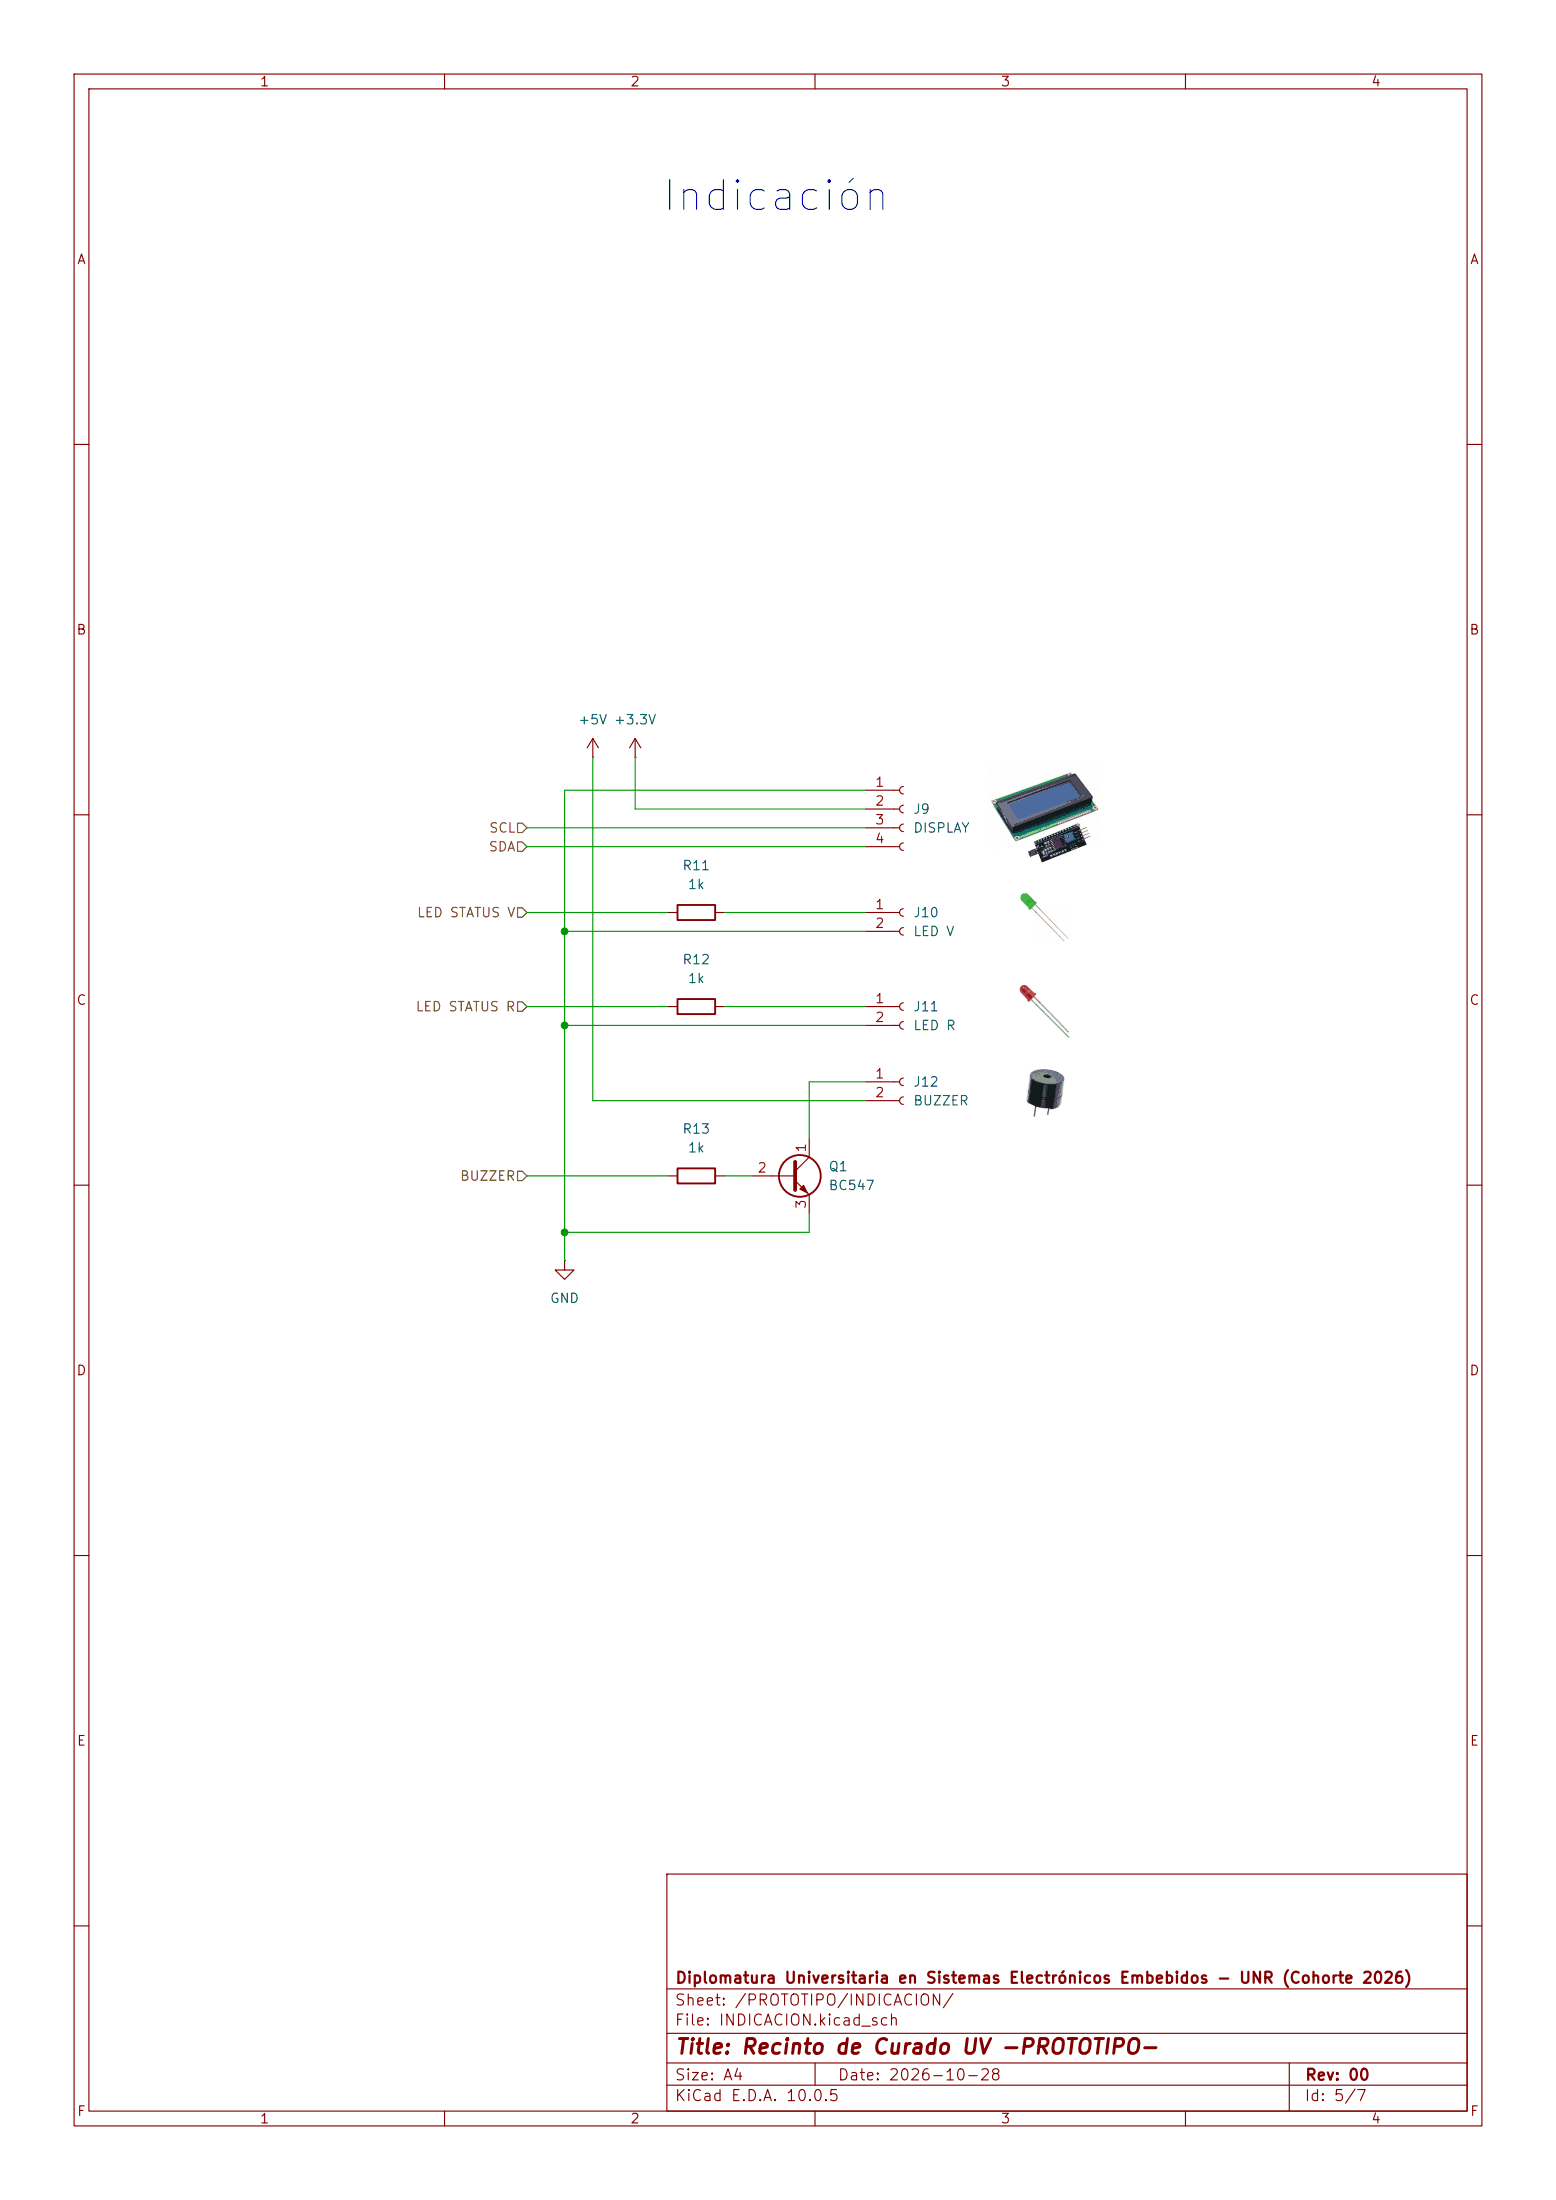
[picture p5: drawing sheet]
(kicad_sch
 (version 20260306)
 (generator "eeschema")
 (generator_version "10.0")
 (paper "A4" portrait)
 (title_block
  (title "Recinto de Curado UV -PROTOTIPO-")
  (date "2026-10-28")
  (rev "00")
  (company "Diplomatura Universitaria en Sistemas Electrónicos Embebidos - UNR (Cohorte 2026)"))
 (lib_symbols
  (symbol "Connector:Conn_01x02_Socket"
   (pin_names
    (offset 1.016) (hide yes)) (exclude_from_sim no) (in_bom yes) (on_board yes)
   (in_pos_files yes)
   (duplicate_pin_numbers_are_jumpers no)
   (property "Reference" "J" (at 0 2.54 0) (show_name no) (do_not_autoplace no) (effects (font (size 1.27 1.27))))
   (property "Value" "Conn_01x02_Socket" (at 0 -5.08 0) (show_name no) (do_not_autoplace no) (effects (font (size 1.27 1.27))))
   (property "Footprint" "" (at 0 0 0) (show_name no) (do_not_autoplace no) (hide yes) (effects (font (size 1.27 1.27))))
   (property "Datasheet" "" (at 0 0 0) (show_name no) (do_not_autoplace no) (hide yes) (effects (font (size 1.27 1.27))))
   (property "Description" "Generic connector, single row, 01x02, script generated" (at 0 0 0) (show_name no) (do_not_autoplace no) (hide yes) (effects (font (size 1.27 1.27))))
   (property "ki_locked" "" (at 0 0 0) (show_name no) (do_not_autoplace no) (effects (font (size 1.27 1.27))))
   (symbol "Conn_01x02_Socket_1_1"
    (polyline (pts (xy -1.27 0) (xy -0.508 0)) (stroke (width 0.1524) (type default)) (fill (type none)))
    (polyline (pts (xy -1.27 -2.54) (xy -0.508 -2.54)) (stroke (width 0.1524) (type default)) (fill (type none)))
    (arc (start 0 -0.508) (mid -0.5058 0) (end 0 0.508) (stroke (width 0.1524) (type default)) (fill (type none)))
    (arc (start 0 -3.048) (mid -0.5058 -2.54) (end 0 -2.032) (stroke (width 0.1524) (type default)) (fill (type none)))
    (pin passive line (at -5.08 0 0) (length 3.81) (name "Pin_1" (effects (font (size 1.27 1.27)))) (number "1" (effects (font (size 1.27 1.27)))))
    (pin passive line (at -5.08 -2.54 0) (length 3.81) (name "Pin_2" (effects (font (size 1.27 1.27)))) (number "2" (effects (font (size 1.27 1.27))))))
   (embedded_fonts no))
  (symbol "Connector:Conn_01x04_Socket"
   (pin_names
    (offset 1.016) (hide yes)) (exclude_from_sim no) (in_bom yes) (on_board yes)
   (in_pos_files yes)
   (duplicate_pin_numbers_are_jumpers no)
   (property "Reference" "J" (at 0 5.08 0) (show_name no) (do_not_autoplace no) (effects (font (size 1.27 1.27))))
   (property "Value" "Conn_01x04_Socket" (at 0 -7.62 0) (show_name no) (do_not_autoplace no) (effects (font (size 1.27 1.27))))
   (property "Footprint" "" (at 0 0 0) (show_name no) (do_not_autoplace no) (hide yes) (effects (font (size 1.27 1.27))))
   (property "Datasheet" "" (at 0 0 0) (show_name no) (do_not_autoplace no) (hide yes) (effects (font (size 1.27 1.27))))
   (property "Description" "Generic connector, single row, 01x04, script generated" (at 0 0 0) (show_name no) (do_not_autoplace no) (hide yes) (effects (font (size 1.27 1.27))))
   (property "ki_locked" "" (at 0 0 0) (show_name no) (do_not_autoplace no) (effects (font (size 1.27 1.27))))
   (symbol "Conn_01x04_Socket_1_1"
    (polyline (pts (xy -1.27 2.54) (xy -0.508 2.54)) (stroke (width 0.1524) (type default)) (fill (type none)))
    (polyline (pts (xy -1.27 0) (xy -0.508 0)) (stroke (width 0.1524) (type default)) (fill (type none)))
    (polyline (pts (xy -1.27 -2.54) (xy -0.508 -2.54)) (stroke (width 0.1524) (type default)) (fill (type none)))
    (polyline (pts (xy -1.27 -5.08) (xy -0.508 -5.08)) (stroke (width 0.1524) (type default)) (fill (type none)))
    (arc (start 0 2.032) (mid -0.5058 2.54) (end 0 3.048) (stroke (width 0.1524) (type default)) (fill (type none)))
    (arc (start 0 -0.508) (mid -0.5058 0) (end 0 0.508) (stroke (width 0.1524) (type default)) (fill (type none)))
    (arc (start 0 -3.048) (mid -0.5058 -2.54) (end 0 -2.032) (stroke (width 0.1524) (type default)) (fill (type none)))
    (arc (start 0 -5.588) (mid -0.5058 -5.08) (end 0 -4.572) (stroke (width 0.1524) (type default)) (fill (type none)))
    (pin passive line (at -5.08 2.54 0) (length 3.81) (name "Pin_1" (effects (font (size 1.27 1.27)))) (number "1" (effects (font (size 1.27 1.27)))))
    (pin passive line (at -5.08 0 0) (length 3.81) (name "Pin_2" (effects (font (size 1.27 1.27)))) (number "2" (effects (font (size 1.27 1.27)))))
    (pin passive line (at -5.08 -2.54 0) (length 3.81) (name "Pin_3" (effects (font (size 1.27 1.27)))) (number "3" (effects (font (size 1.27 1.27)))))
    (pin passive line (at -5.08 -5.08 0) (length 3.81) (name "Pin_4" (effects (font (size 1.27 1.27)))) (number "4" (effects (font (size 1.27 1.27))))))
   (embedded_fonts no))
  (symbol "Device:R"
   (pin_numbers (hide yes))
   (pin_names
    (offset 0)) (exclude_from_sim no) (in_bom yes) (on_board yes)
   (in_pos_files yes)
   (duplicate_pin_numbers_are_jumpers no)
   (property "Reference" "R" (at 2.032 0 90) (show_name no) (do_not_autoplace no) (effects (font (size 1.27 1.27))))
   (property "Value" "R" (at 0 0 90) (show_name no) (do_not_autoplace no) (effects (font (size 1.27 1.27))))
   (property "Footprint" "" (at -1.778 0 90) (show_name no) (do_not_autoplace no) (hide yes) (effects (font (size 1.27 1.27))))
   (property "Datasheet" "" (at 0 0 0) (show_name no) (do_not_autoplace no) (hide yes) (effects (font (size 1.27 1.27))))
   (property "Description" "Resistor" (at 0 0 0) (show_name no) (do_not_autoplace no) (hide yes) (effects (font (size 1.27 1.27))))
   (symbol "R_0_1"
    (rectangle (start -1.016 -2.54) (end 1.016 2.54) (stroke (width 0.254) (type default)) (fill (type none))))
   (symbol "R_1_1"
    (pin passive line (at 0 3.81 270) (length 1.27) (name "" (effects (font (size 1.27 1.27)))) (number "1" (effects (font (size 1.27 1.27)))))
    (pin passive line (at 0 -3.81 90) (length 1.27) (name "" (effects (font (size 1.27 1.27)))) (number "2" (effects (font (size 1.27 1.27))))))
   (embedded_fonts no))
  (symbol "Transistor_BJT:BC547"
   (pin_names
    (offset 0) (hide yes)) (exclude_from_sim no) (in_bom yes) (on_board yes)
   (in_pos_files yes)
   (duplicate_pin_numbers_are_jumpers no)
   (property "Reference" "Q" (at 5.08 1.905 0) (show_name no) (do_not_autoplace no) (effects (font (size 1.27 1.27)) (justify left)))
   (property "Value" "BC547" (at 5.08 0 0) (show_name no) (do_not_autoplace no) (effects (font (size 1.27 1.27)) (justify left)))
   (property "Footprint" "Package_TO_SOT_THT:TO-92_Inline" (at 5.08 -1.905 0) (show_name no) (do_not_autoplace no) (hide yes) (effects (font (size 1.27 1.27)
    (italic yes)) (justify left)))
   (property "Datasheet" "https://www.onsemi.com/pub/Collateral/BC550-D.pdf" (at 0 0 0) (show_name no) (do_not_autoplace no) (hide yes) (effects (font (size 1.27 1.27)) (justify left)))
   (property "Description" "0.1A Ic, 45V Vce, Small Signal NPN Transistor, TO-92" (at 0 0 0) (show_name no) (do_not_autoplace no) (hide yes) (effects (font (size 1.27 1.27))))
   (property "Sim.Device" "NPN" (at 0 0 0) (show_name no) (do_not_autoplace no) (hide yes) (effects (font (size 1.27 1.27))))
   (property "Sim.Pins" "1=C 2=B 3=E" (at 0 0 0) (show_name no) (do_not_autoplace no) (hide yes) (effects (font (size 1.27 1.27))))
   (symbol "BC547_0_1"
    (polyline (pts (xy -2.54 0) (xy 0.635 0)) (stroke (width 0) (type default)) (fill (type none)))
    (polyline (pts (xy 0.635 1.905) (xy 0.635 -1.905)) (stroke (width 0.508) (type default)) (fill (type none)))
    (circle (center 1.27 0) (radius 2.8194) (stroke (width 0.254) (type default)) (fill (type none))))
   (symbol "BC547_1_1"
    (polyline (pts (xy 0.635 0.635) (xy 2.54 2.54)) (stroke (width 0) (type default)) (fill (type none)))
    (polyline (pts (xy 0.635 -0.635) (xy 2.54 -2.54)) (stroke (width 0) (type default)) (fill (type none)))
    (polyline (pts (xy 1.27 -1.778) (xy 1.778 -1.27) (xy 2.286 -2.286) (xy 1.27 -1.778)) (stroke (width 0) (type default)) (fill (type outline)))
    (pin passive line (at 2.54 5.08 270) (length 2.54) (name "C" (effects (font (size 1.27 1.27)))) (number "1" (effects (font (size 1.27 1.27)))))
    (pin input line (at -5.08 0 0) (length 2.54) (name "B" (effects (font (size 1.27 1.27)))) (number "2" (effects (font (size 1.27 1.27)))))
    (pin passive line (at 2.54 -5.08 90) (length 2.54) (name "E" (effects (font (size 1.27 1.27)))) (number "3" (effects (font (size 1.27 1.27))))))
   (embedded_fonts no))
  (symbol "power:+3.3V"
   (power global)
   (pin_numbers (hide yes))
   (pin_names
    (offset 0) (hide yes)) (exclude_from_sim no) (in_bom yes) (on_board yes)
   (in_pos_files yes)
   (duplicate_pin_numbers_are_jumpers no)
   (property "Reference" "#PWR" (at 0 -3.81 0) (show_name no) (do_not_autoplace no) (hide yes) (effects (font (size 1.27 1.27))))
   (property "Value" "+3.3V" (at 0 3.556 0) (show_name no) (do_not_autoplace no) (effects (font (size 1.27 1.27))))
   (property "Footprint" "" (at 0 0 0) (show_name no) (do_not_autoplace no) (hide yes) (effects (font (size 1.27 1.27))))
   (property "Datasheet" "" (at 0 0 0) (show_name no) (do_not_autoplace no) (hide yes) (effects (font (size 1.27 1.27))))
   (property "Description" "Power symbol creates a global label with name \"+3.3V\"" (at 0 0 0) (show_name no) (do_not_autoplace no) (hide yes) (effects (font (size 1.27 1.27))))
   (symbol "+3.3V_0_1"
    (polyline (pts (xy -0.762 1.27) (xy 0 2.54)) (stroke (width 0) (type default)) (fill (type none)))
    (polyline (pts (xy 0 2.54) (xy 0.762 1.27)) (stroke (width 0) (type default)) (fill (type none)))
    (polyline (pts (xy 0 0) (xy 0 2.54)) (stroke (width 0) (type default)) (fill (type none))))
   (symbol "+3.3V_1_1"
    (pin power_in line (at 0 0 90) (length 0) (name "" (effects (font (size 1.27 1.27)))) (number "1" (effects (font (size 1.27 1.27))))))
   (embedded_fonts no))
  (symbol "power:+5V"
   (power global)
   (pin_numbers (hide yes))
   (pin_names
    (offset 0) (hide yes)) (exclude_from_sim no) (in_bom yes) (on_board yes)
   (in_pos_files yes)
   (duplicate_pin_numbers_are_jumpers no)
   (property "Reference" "#PWR" (at 0 -3.81 0) (show_name no) (do_not_autoplace no) (hide yes) (effects (font (size 1.27 1.27))))
   (property "Value" "+5V" (at 0 3.556 0) (show_name no) (do_not_autoplace no) (effects (font (size 1.27 1.27))))
   (property "Footprint" "" (at 0 0 0) (show_name no) (do_not_autoplace no) (hide yes) (effects (font (size 1.27 1.27))))
   (property "Datasheet" "" (at 0 0 0) (show_name no) (do_not_autoplace no) (hide yes) (effects (font (size 1.27 1.27))))
   (property "Description" "Power symbol creates a global label with name \"+5V\"" (at 0 0 0) (show_name no) (do_not_autoplace no) (hide yes) (effects (font (size 1.27 1.27))))
   (symbol "+5V_0_1"
    (polyline (pts (xy -0.762 1.27) (xy 0 2.54)) (stroke (width 0) (type default)) (fill (type none)))
    (polyline (pts (xy 0 2.54) (xy 0.762 1.27)) (stroke (width 0) (type default)) (fill (type none)))
    (polyline (pts (xy 0 0) (xy 0 2.54)) (stroke (width 0) (type default)) (fill (type none))))
   (symbol "+5V_1_1"
    (pin power_in line (at 0 0 90) (length 0) (name "" (effects (font (size 1.27 1.27)))) (number "1" (effects (font (size 1.27 1.27))))))
   (embedded_fonts no))
  (symbol "power:GND"
   (power global)
   (pin_numbers (hide yes))
   (pin_names
    (offset 0) (hide yes)) (exclude_from_sim no) (in_bom yes) (on_board yes)
   (in_pos_files yes)
   (duplicate_pin_numbers_are_jumpers no)
   (property "Reference" "#PWR" (at 0 -6.35 0) (show_name no) (do_not_autoplace no) (hide yes) (effects (font (size 1.27 1.27))))
   (property "Value" "GND" (at 0 -3.81 0) (show_name no) (do_not_autoplace no) (effects (font (size 1.27 1.27))))
   (property "Footprint" "" (at 0 0 0) (show_name no) (do_not_autoplace no) (hide yes) (effects (font (size 1.27 1.27))))
   (property "Datasheet" "" (at 0 0 0) (show_name no) (do_not_autoplace no) (hide yes) (effects (font (size 1.27 1.27))))
   (property "Description" "Power symbol creates a global label with name \"GND\" , ground" (at 0 0 0) (show_name no) (do_not_autoplace no) (hide yes) (effects (font (size 1.27 1.27))))
   (symbol "GND_0_1"
    (polyline (pts (xy 0 0) (xy 0 -1.27) (xy 1.27 -1.27) (xy 0 -2.54) (xy -1.27 -1.27) (xy 0 -1.27)) (stroke (width 0) (type default)) (fill (type none))))
   (symbol "GND_1_1"
    (pin power_in line (at 0 0 270) (length 0) (name "" (effects (font (size 1.27 1.27)))) (number "1" (effects (font (size 1.27 1.27))))))
   (embedded_fonts no)))
 (text "Indicación"
  (exclude_from_sim no)
  (at 104.775 26.67 0)
  (effects (font (size 4 4))))
 (junction
  (at 76.2 138.43)
  (diameter 0)
  (color 0 0 0 0))
 (junction
  (at 76.2 125.73)
  (diameter 0)
  (color 0 0 0 0))
 (junction
  (at 76.2 166.37)
  (diameter 0)
  (color 0 0 0 0))
 (wire
  (pts (xy 116.84 148.59) (xy 80.01 148.59))
  (stroke (width 0) (type default)))
 (wire
  (pts (xy 71.12 114.3) (xy 116.84 114.3))
  (stroke (width 0) (type default)))
 (wire
  (pts (xy 76.2 138.43) (xy 76.2 166.37))
  (stroke (width 0) (type default)))
 (wire
  (pts (xy 97.79 158.75) (xy 101.6 158.75))
  (stroke (width 0) (type default)))
 (wire
  (pts (xy 71.12 123.19) (xy 90.17 123.19))
  (stroke (width 0) (type default)))
 (wire
  (pts (xy 76.2 138.43) (xy 116.84 138.43))
  (stroke (width 0) (type default)))
 (wire
  (pts (xy 76.2 125.73) (xy 76.2 138.43))
  (stroke (width 0) (type default)))
 (wire
  (pts (xy 109.22 163.83) (xy 109.22 166.37))
  (stroke (width 0) (type default)))
 (wire
  (pts (xy 80.01 102.235) (xy 80.01 148.59))
  (stroke (width 0) (type default)))
 (wire
  (pts (xy 71.12 135.89) (xy 90.17 135.89))
  (stroke (width 0) (type default)))
 (wire
  (pts (xy 97.79 123.19) (xy 116.84 123.19))
  (stroke (width 0) (type default)))
 (wire
  (pts (xy 85.725 109.22) (xy 116.84 109.22))
  (stroke (width 0) (type default)))
 (wire
  (pts (xy 71.12 158.75) (xy 90.17 158.75))
  (stroke (width 0) (type default)))
 (wire
  (pts (xy 76.2 166.37) (xy 76.2 170.18))
  (stroke (width 0) (type default)))
 (wire
  (pts (xy 116.84 146.05) (xy 109.22 146.05))
  (stroke (width 0) (type default)))
 (wire
  (pts (xy 76.2 106.68) (xy 116.84 106.68))
  (stroke (width 0) (type default)))
 (wire
  (pts (xy 85.725 102.235) (xy 85.725 109.22))
  (stroke (width 0) (type default)))
 (wire
  (pts (xy 97.79 135.89) (xy 116.84 135.89))
  (stroke (width 0) (type default)))
 (wire
  (pts (xy 71.12 111.76) (xy 116.84 111.76))
  (stroke (width 0) (type default)))
 (wire
  (pts (xy 109.22 146.05) (xy 109.22 153.67))
  (stroke (width 0) (type default)))
 (wire
  (pts (xy 109.22 166.37) (xy 76.2 166.37))
  (stroke (width 0) (type default)))
 (wire
  (pts (xy 76.2 106.68) (xy 76.2 125.73))
  (stroke (width 0) (type default)))
 (wire
  (pts (xy 76.2 125.73) (xy 116.84 125.73))
  (stroke (width 0) (type default)))
 (image
  (at 140.97 109.855)
  (scale 0.38658)
  (data))
 (image
  (at 140.97 123.825)
  (scale 0.187498)
  (data))
 (image
  (at 140.97 147.32)
  (scale 0.201279)
  (data))
 (image
  (at 140.97 136.525)
  (scale 0.185476)
  (data))
 (hierarchical_label "LED STATUS R"
  (shape input)
  (at 71.12 135.89 180)
  (effects (font (size 1.27 1.27)) (justify right)))
 (hierarchical_label "SCL"
  (shape input)
  (at 71.12 111.76 180)
  (effects (font (size 1.27 1.27)) (justify right)))
 (hierarchical_label "BUZZER"
  (shape input)
  (at 71.12 158.75 180)
  (effects (font (size 1.27 1.27)) (justify right)))
 (hierarchical_label "SDA"
  (shape input)
  (at 71.12 114.3 180)
  (effects (font (size 1.27 1.27)) (justify right)))
 (hierarchical_label "LED STATUS V"
  (shape input)
  (at 71.12 123.19 180)
  (effects (font (size 1.27 1.27)) (justify right)))
 (symbol
  (lib_id "Connector:Conn_01x02_Socket")
  (at 121.92 146.05 0)
  (unit 1)
  (body_style 1)
  (exclude_from_sim no)
  (in_bom yes)
  (on_board yes)
  (in_pos_files yes)
  (dnp no)
  (fields_autoplaced yes)
  (property "Reference" "J12" (at 123.19 146.0499 0) (show_name no) (do_not_autoplace no) (effects (font (size 1.27 1.27)) (justify left)))
  (property "Value" "BUZZER" (at 123.19 148.5899 0) (show_name no) (do_not_autoplace no) (effects (font (size 1.27 1.27)) (justify left)))
  (property "Footprint" "Connector_PinSocket_2.54mm:PinSocket_1x02_P2.54mm_Vertical" (at 121.92 146.05 0) (hide yes) (show_name no) (do_not_autoplace no) (effects (font (size 1.27 1.27))))
  (property "Datasheet" "" (at 121.92 146.05 0) (hide yes) (show_name no) (do_not_autoplace no) (effects (font (size 1.27 1.27))))
  (property "Description" "Pin Socket 1x02, P2.54mm" (at 121.92 146.05 0) (hide yes) (show_name no) (do_not_autoplace no) (effects (font (size 1.27 1.27))))
  (pin "1")
  (pin "2"))
 (symbol
  (lib_id "power:+5V")
  (at 80.01 102.235 0)
  (unit 1)
  (body_style 1)
  (exclude_from_sim no)
  (in_bom yes)
  (on_board yes)
  (in_pos_files yes)
  (dnp no)
  (fields_autoplaced yes)
  (property "Reference" "#PWR08" (at 80.01 106.045 0) (hide yes) (show_name no) (do_not_autoplace no) (effects (font (size 1.27 1.27))))
  (property "Value" "+5V" (at 80.01 97.155 0) (show_name no) (do_not_autoplace no) (effects (font (size 1.27 1.27))))
  (property "Footprint" "" (at 80.01 102.235 0) (hide yes) (show_name no) (do_not_autoplace no) (effects (font (size 1.27 1.27))))
  (property "Datasheet" "" (at 80.01 102.235 0) (hide yes) (show_name no) (do_not_autoplace no) (effects (font (size 1.27 1.27))))
  (property "Description" "Power symbol creates a global label with name \"+5V\"" (at 80.01 102.235 0) (hide yes) (show_name no) (do_not_autoplace no) (effects (font (size 1.27 1.27))))
  (pin "1"))
 (symbol
  (lib_id "power:+3.3V")
  (at 85.725 102.235 0)
  (unit 1)
  (body_style 1)
  (exclude_from_sim no)
  (in_bom yes)
  (on_board yes)
  (in_pos_files yes)
  (dnp no)
  (fields_autoplaced yes)
  (property "Reference" "#PWR012" (at 85.725 106.045 0) (hide yes) (show_name no) (do_not_autoplace no) (effects (font (size 1.27 1.27))))
  (property "Value" "+3.3V" (at 85.725 97.155 0) (show_name no) (do_not_autoplace no) (effects (font (size 1.27 1.27))))
  (property "Footprint" "" (at 85.725 102.235 0) (hide yes) (show_name no) (do_not_autoplace no) (effects (font (size 1.27 1.27))))
  (property "Datasheet" "" (at 85.725 102.235 0) (hide yes) (show_name no) (do_not_autoplace no) (effects (font (size 1.27 1.27))))
  (property "Description" "Power symbol creates a global label with name \"+3.3V\"" (at 85.725 102.235 0) (hide yes) (show_name no) (do_not_autoplace no) (effects (font (size 1.27 1.27))))
  (pin "1"))
 (symbol
  (lib_id "Connector:Conn_01x02_Socket")
  (at 121.92 123.19 0)
  (unit 1)
  (body_style 1)
  (exclude_from_sim no)
  (in_bom yes)
  (on_board yes)
  (in_pos_files yes)
  (dnp no)
  (fields_autoplaced yes)
  (property "Reference" "J10" (at 123.19 123.1899 0) (show_name no) (do_not_autoplace no) (effects (font (size 1.27 1.27)) (justify left)))
  (property "Value" "LED V" (at 123.19 125.7299 0) (show_name no) (do_not_autoplace no) (effects (font (size 1.27 1.27)) (justify left)))
  (property "Footprint" "Connector_PinSocket_2.54mm:PinSocket_1x02_P2.54mm_Vertical" (at 121.92 123.19 0) (hide yes) (show_name no) (do_not_autoplace no) (effects (font (size 1.27 1.27))))
  (property "Datasheet" "" (at 121.92 123.19 0) (hide yes) (show_name no) (do_not_autoplace no) (effects (font (size 1.27 1.27))))
  (property "Description" "Pin Socket 1x02, P2.54mm" (at 121.92 123.19 0) (hide yes) (show_name no) (do_not_autoplace no) (effects (font (size 1.27 1.27))))
  (pin "1")
  (pin "2"))
 (symbol
  (lib_id "Transistor_BJT:BC547")
  (at 106.68 158.75 0)
  (unit 1)
  (body_style 1)
  (exclude_from_sim no)
  (in_bom yes)
  (on_board yes)
  (in_pos_files yes)
  (dnp no)
  (fields_autoplaced yes)
  (property "Reference" "Q1" (at 111.76 157.4799 0) (show_name no) (do_not_autoplace no) (effects (font (size 1.27 1.27)) (justify left)))
  (property "Value" "BC547" (at 111.76 160.0199 0) (show_name no) (do_not_autoplace no) (effects (font (size 1.27 1.27)) (justify left)))
  (property "Footprint" "Package_TO_SOT_THT:TO-92_Inline" (at 111.76 160.655 0) (hide yes) (show_name no) (do_not_autoplace no) (effects (font (size 1.27 1.27)
    (italic yes)) (justify left)))
  (property "Datasheet" "https://www.onsemi.com/pub/Collateral/BC550-D.pdf" (at 106.68 158.75 0) (hide yes) (show_name no) (do_not_autoplace no) (effects (font (size 1.27 1.27)) (justify left)))
  (property "Description" "0.1A Ic, 45V Vce, Small Signal NPN Transistor, TO-92" (at 106.68 158.75 0) (hide yes) (show_name no) (do_not_autoplace no) (effects (font (size 1.27 1.27))))
  (property "Sim.Device" "NPN" (at 106.68 158.75 0) (hide yes) (show_name no) (do_not_autoplace no) (effects (font (size 1.27 1.27))))
  (property "Sim.Pins" "1=C 2=B 3=E" (at 106.68 158.75 0) (hide yes) (show_name no) (do_not_autoplace no) (effects (font (size 1.27 1.27))))
  (pin "1")
  (pin "2")
  (pin "3"))
 (symbol
  (lib_id "Device:R")
  (at 93.98 123.19 90)
  (unit 1)
  (body_style 1)
  (exclude_from_sim no)
  (in_bom yes)
  (on_board yes)
  (in_pos_files yes)
  (dnp no)
  (fields_autoplaced yes)
  (property "Reference" "R11" (at 93.98 116.84 90) (show_name no) (do_not_autoplace no) (effects (font (size 1.27 1.27))))
  (property "Value" "1k" (at 93.98 119.38 90) (show_name no) (do_not_autoplace no) (effects (font (size 1.27 1.27))))
  (property "Footprint" "Resistor_THT:R_Axial_DIN0207_L6.3mm_D2.5mm_P7.62mm_Horizontal" (at 93.98 124.968 90) (hide yes) (show_name no) (do_not_autoplace no) (effects (font (size 1.27 1.27))))
  (property "Datasheet" "" (at 93.98 123.19 0) (hide yes) (show_name no) (do_not_autoplace no) (effects (font (size 1.27 1.27))))
  (property "Description" "Resistor 1kΩ" (at 93.98 123.19 0) (hide yes) (show_name no) (do_not_autoplace no) (effects (font (size 1.27 1.27))))
  (pin "2")
  (pin "1"))
 (symbol
  (lib_id "Device:R")
  (at 93.98 135.89 90)
  (unit 1)
  (body_style 1)
  (exclude_from_sim no)
  (in_bom yes)
  (on_board yes)
  (in_pos_files yes)
  (dnp no)
  (fields_autoplaced yes)
  (property "Reference" "R12" (at 93.98 129.54 90) (show_name no) (do_not_autoplace no) (effects (font (size 1.27 1.27))))
  (property "Value" "1k" (at 93.98 132.08 90) (show_name no) (do_not_autoplace no) (effects (font (size 1.27 1.27))))
  (property "Footprint" "Resistor_THT:R_Axial_DIN0207_L6.3mm_D2.5mm_P7.62mm_Horizontal" (at 93.98 137.668 90) (hide yes) (show_name no) (do_not_autoplace no) (effects (font (size 1.27 1.27))))
  (property "Datasheet" "" (at 93.98 135.89 0) (hide yes) (show_name no) (do_not_autoplace no) (effects (font (size 1.27 1.27))))
  (property "Description" "Resistor 1kΩ" (at 93.98 135.89 0) (hide yes) (show_name no) (do_not_autoplace no) (effects (font (size 1.27 1.27))))
  (pin "2")
  (pin "1"))
 (symbol
  (lib_id "Device:R")
  (at 93.98 158.75 90)
  (unit 1)
  (body_style 1)
  (exclude_from_sim no)
  (in_bom yes)
  (on_board yes)
  (in_pos_files yes)
  (dnp no)
  (fields_autoplaced yes)
  (property "Reference" "R13" (at 93.98 152.4 90) (show_name no) (do_not_autoplace no) (effects (font (size 1.27 1.27))))
  (property "Value" "1k" (at 93.98 154.94 90) (show_name no) (do_not_autoplace no) (effects (font (size 1.27 1.27))))
  (property "Footprint" "Resistor_THT:R_Axial_DIN0207_L6.3mm_D2.5mm_P7.62mm_Horizontal" (at 93.98 160.528 90) (hide yes) (show_name no) (do_not_autoplace no) (effects (font (size 1.27 1.27))))
  (property "Datasheet" "" (at 93.98 158.75 0) (hide yes) (show_name no) (do_not_autoplace no) (effects (font (size 1.27 1.27))))
  (property "Description" "Resistor 1kΩ" (at 93.98 158.75 0) (hide yes) (show_name no) (do_not_autoplace no) (effects (font (size 1.27 1.27))))
  (pin "2")
  (pin "1"))
 (symbol
  (lib_id "Connector:Conn_01x04_Socket")
  (at 121.92 109.22 0)
  (unit 1)
  (body_style 1)
  (exclude_from_sim no)
  (in_bom yes)
  (on_board yes)
  (in_pos_files yes)
  (dnp no)
  (fields_autoplaced yes)
  (property "Reference" "J9" (at 123.19 109.2199 0) (show_name no) (do_not_autoplace no) (effects (font (size 1.27 1.27)) (justify left)))
  (property "Value" "DISPLAY" (at 123.19 111.7599 0) (show_name no) (do_not_autoplace no) (effects (font (size 1.27 1.27)) (justify left)))
  (property "Footprint" "Connector_PinSocket_2.54mm:PinSocket_1x04_P2.54mm_Vertical" (at 121.92 109.22 0) (hide yes) (show_name no) (do_not_autoplace no) (effects (font (size 1.27 1.27))))
  (property "Datasheet" "" (at 121.92 109.22 0) (hide yes) (show_name no) (do_not_autoplace no) (effects (font (size 1.27 1.27))))
  (property "Description" "Pin Socket 1x04, P2.54mm" (at 121.92 109.22 0) (hide yes) (show_name no) (do_not_autoplace no) (effects (font (size 1.27 1.27))))
  (pin "1")
  (pin "3")
  (pin "2")
  (pin "4"))
 (symbol
  (lib_id "Connector:Conn_01x02_Socket")
  (at 121.92 135.89 0)
  (unit 1)
  (body_style 1)
  (exclude_from_sim no)
  (in_bom yes)
  (on_board yes)
  (in_pos_files yes)
  (dnp no)
  (fields_autoplaced yes)
  (property "Reference" "J11" (at 123.19 135.8899 0) (show_name no) (do_not_autoplace no) (effects (font (size 1.27 1.27)) (justify left)))
  (property "Value" "LED R" (at 123.19 138.4299 0) (show_name no) (do_not_autoplace no) (effects (font (size 1.27 1.27)) (justify left)))
  (property "Footprint" "Connector_PinSocket_2.54mm:PinSocket_1x02_P2.54mm_Vertical" (at 121.92 135.89 0) (hide yes) (show_name no) (do_not_autoplace no) (effects (font (size 1.27 1.27))))
  (property "Datasheet" "" (at 121.92 135.89 0) (hide yes) (show_name no) (do_not_autoplace no) (effects (font (size 1.27 1.27))))
  (property "Description" "Pin Socket 1x02, P2.54mm" (at 121.92 135.89 0) (hide yes) (show_name no) (do_not_autoplace no) (effects (font (size 1.27 1.27))))
  (pin "1")
  (pin "2"))
 (symbol
  (lib_id "power:GND")
  (at 76.2 170.18 0)
  (unit 1)
  (body_style 1)
  (exclude_from_sim no)
  (in_bom yes)
  (on_board yes)
  (in_pos_files yes)
  (dnp no)
  (fields_autoplaced yes)
  (property "Reference" "#PWR07" (at 76.2 176.53 0) (hide yes) (show_name no) (do_not_autoplace no) (effects (font (size 1.27 1.27))))
  (property "Value" "GND" (at 76.2 175.26 0) (show_name no) (do_not_autoplace no) (effects (font (size 1.27 1.27))))
  (property "Footprint" "" (at 76.2 170.18 0) (hide yes) (show_name no) (do_not_autoplace no) (effects (font (size 1.27 1.27))))
  (property "Datasheet" "" (at 76.2 170.18 0) (hide yes) (show_name no) (do_not_autoplace no) (effects (font (size 1.27 1.27))))
  (property "Description" "Power symbol creates a global label with name \"GND\" , ground" (at 76.2 170.18 0) (hide yes) (show_name no) (do_not_autoplace no) (effects (font (size 1.27 1.27))))
  (pin "1")))
